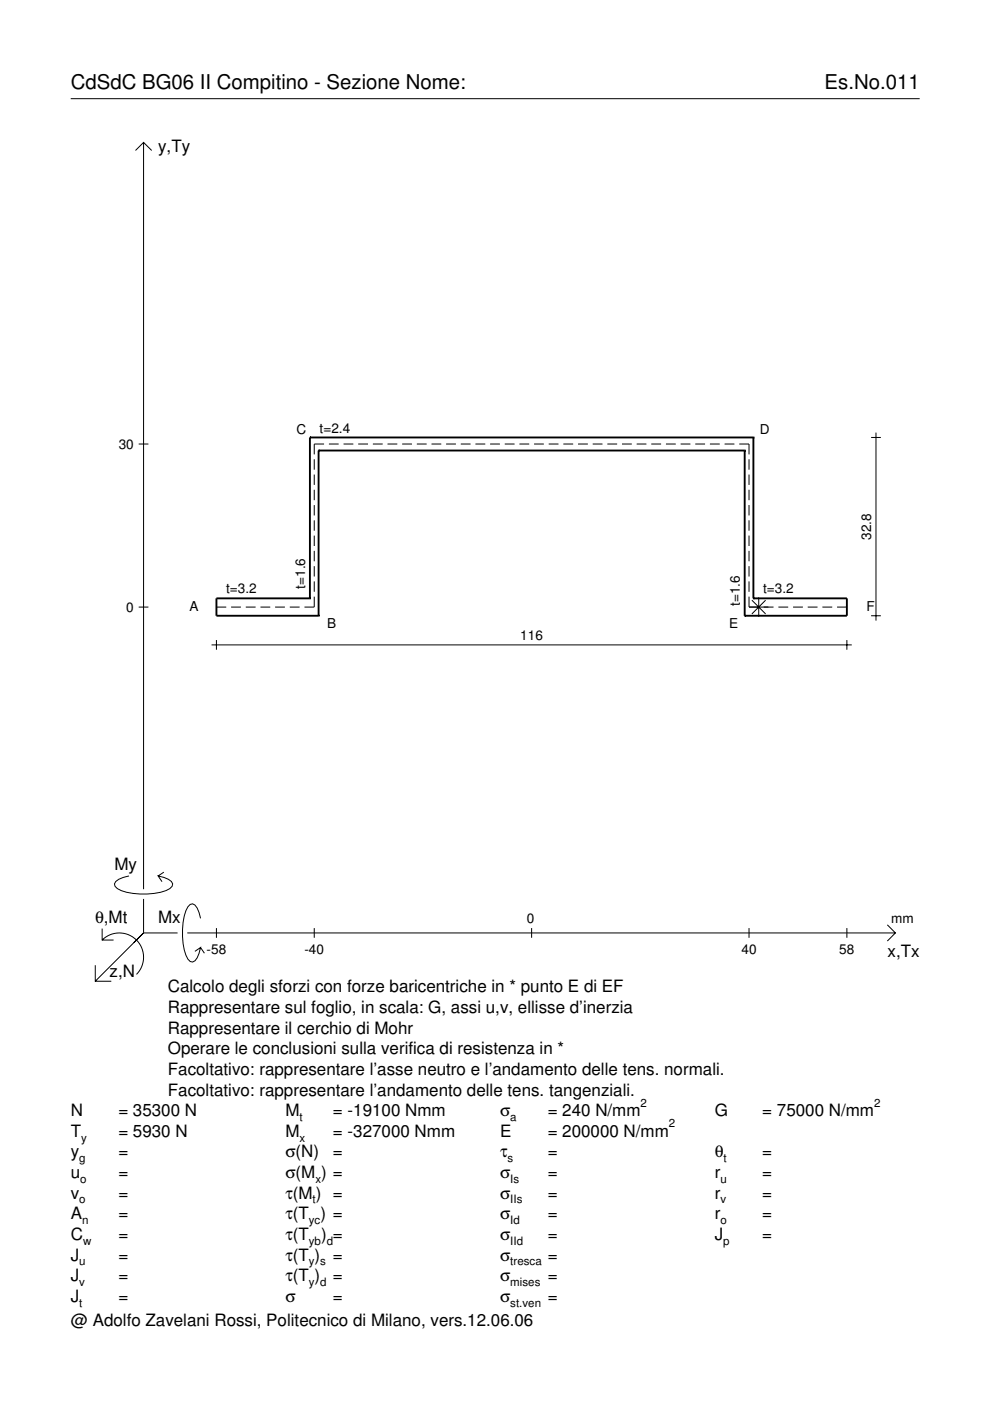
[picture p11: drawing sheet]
<svg xmlns="http://www.w3.org/2000/svg" width="210mm" height="297mm" viewBox="0 0 210 297" stroke-linecap="round" stroke-linejoin="round" font-family="sans-serif">
<g fill="none" stroke="#000" stroke-width=".21">
<path d="M15 20.9h180M28.7 31.9l1.7-1.7 1.8 1.7M30.4 30.2v158.3M29.4 94.1h2.1M66.6 97.4v2.2M68.7 94.1h-2.1v2.2M69.7 94.1h2.1M72.8 94.1h2.1M75.9 94.1h2.1M79.1 94.1h2M82.2 94.1h2M85.3 94.1h2"/>
<path d="M88.4 94.1h2.1M91.5 94.1h2.1M94.6 94.1h2.1M97.7 94.1h2.1M100.8 94.1h2.1M103.9 94.1h2.1M107 94.1h2.1M110.1 94.1h2.1M113.2 94.1h2.1M116.3 94.1h2.1M119.4 94.1h2.1M122.6 94.1h2"/>
<path d="M125.7 94.1h2M128.8 94.1h2M131.9 94.1h2.1M135 94.1h2.1M138.1 94.1h2.1M141.2 94.1h2.1M144.3 94.1h2.1M147.4 94.1h2.1M150.5 94.1h2.1M153.6 94.1h2.1M156.7 94.1h2.1v2.2M158.8 97.4v2.2"/>
<path d="M184.7 92.8h2.1M185.7 91.7v39.9M66.6 100.6v2.2M66.6 103.8v2.3M66.6 107.1v2.2M66.6 110.3v2.2M66.6 113.6v2.2M66.6 116.8v2.2M158.8 100.6v2.2M158.8 103.8v2.3M158.8 107.1v2.2M158.8 110.3v2.2"/>
<path d="M158.8 113.6v2.2M158.8 116.8v2.2M29.4 128.7h2.1M44.9 136.7h135.7M45.9 128.7h2.1M45.9 135.7v2.1M49 128.7h2.1M52.1 128.7h2.1M55.2 128.7h2.1M58.3 128.7h2.1M61.4 128.7h2.1M66.6 126.5v2.2h-2.1"/>
<path d="M66.6 120v2.2M66.6 123.3v2.2M158.8 126.5v2.2h5.2M158.8 120v2.2M158.8 123.3v2.2M159.4 127.3l2.9 2.9M160.9 126.7v4.1M162.3 127.3l-2.9 2.9M165 128.7h2.1M168.1 128.7h2.1M171.3 128.7h2M174.4 128.7h2"/>
<path d="M177.5 128.7h2.1M179.6 135.7v2.1M184.7 130.6h2.1M21.7 199.3a5.1 5.1 0 0 1 7.2 0 5.1 5.1 0 0 1 0 7.3M21.7 196.9v2.4h2.4M27.3 185.7a3.6 3.6 0 0 0-3 1.7l.1 .5a5.6 5.6 0 0 0 3.8 1.5 13.4 13.4 0 0 0 7.8-1l.5-.5 .1-.5a3.6 3.6 0 0 0-3.1-1.7l.8 1.2M30.4 190.6v7.2M30.4 197.8l-10.2 10.2M30.4 197.8h7.2M34.7 184.9l-1.2 .8M39.7 197.8h150.1M42.5 194.7a3.6 3.6 0 0 0-1.7-3.1l-.5 .2a5.7 5.7 0 0 0-1.5 3.7 13.3 13.3 0 0 0 1 7.9l.5 .5 .5 .1a3.6 3.6 0 0 0 1.7-3.1l-1.2 .8"/>
<path d="M45.9 196.8v2M66.6 196.8v2M112.7 196.8v2M158.8 196.8v2M179.6 196.8v2M188.1 196.1l1.7 1.7-1.7 1.7M20.2 204.7v3.3h3.4M42.5 200.9l.8 1.2"/>
</g>
<g fill="none" stroke="#000" stroke-width=".4">
<path d="M65.7 92.8h.1M65.7 92.8v34.1M65.7 92.8h94M67.5 95.5h.1M67.5 95.5v35.1M67.5 95.5h90.4M157.9 95.5h.1M157.9 95.5v35.1M159.7 92.8h.1M159.7 92.8v34.1M65.7 126.9h.1M65.7 126.9h-19.8v3.7h21.6"/>
<path d="M67.5 130.6h.1M157.9 130.6h.1M159.7 126.9h.1M159.7 126.9h19.9v3.7h-21.7"/>
</g>
<g font-size="4.3">
<text x="15" y="18.9">CdSdC BG06 II Compitino - Sezione Nome:</text>
<text x="174.8" y="18.9">Es.No.011</text>
</g>
<g font-size="3.6">
<text x="33.5" y="32.3">y,Ty</text>
<text x="24.3" y="184.4">My</text>
<text x="20.1" y="195.7">θ,Mt</text>
<text x="33.5" y="195.7">Mx</text>
<text x="188.2" y="203">x,Tx</text>
<text x="23.2" y="207.1">z,N</text>
<text x="35.6" y="210.4">Calcolo degli sforzi con forze baricentriche in * punto E di EF</text>
<text x="35.6" y="214.8">Rappresentare sul foglio, in scala: G, assi u,v, ellisse d’inerzia</text>
<text x="35.6" y="219.2">Rappresentare il cerchio di Mohr</text>
<text x="35.6" y="223.5">Operare le conclusioni sulla verifica di resistenza in *</text>
<text x="35.6" y="227.9">Facoltativo: rappresentare l’asse neutro e l’andamento delle tens. normali.</text>
<text x="35.6" y="232.3">Facoltativo: rappresentare l’andamento delle tens. tangenziali.</text>
<text x="15" y="236.7">N</text>
<text x="25.1" y="236.7">= 35300 N</text>
<text x="60.5" y="236.7">M</text>
<text x="70.6" y="236.7">= -19100 Nmm</text>
<text x="106" y="236.7">σ</text>
<text x="116.1" y="236.7">= 240 N/mm</text>
<text x="151.5" y="236.7">G</text>
<text x="161.6" y="236.7">= 75000 N/mm</text>
<text x="15" y="241">T</text>
<text x="15" y="245.4">y</text>
<text x="25.1" y="241">= 5930 N</text>
<text x="25.1" y="245.4">=</text>
<text x="60.5" y="241">M</text>
<text x="60.5" y="245.4">σ(N)</text>
<text x="70.6" y="241">= -327000 Nmm</text>
<text x="70.6" y="245.4">=</text>
<text x="106" y="241">E</text>
<text x="106" y="245.4">τ</text>
<text x="116.1" y="241">= 200000 N/mm</text>
<text x="116.1" y="245.4">=</text>
<text x="151.5" y="245.4">θ</text>
<text x="161.6" y="245.4">=</text>
<text x="15" y="249.8">u</text>
<text x="25.1" y="249.8">=</text>
<text x="60.5" y="249.8">σ(M ) =</text>
<text x="106" y="249.8">σ</text>
<text x="116.1" y="249.8">=</text>
<text x="151.5" y="249.8">r</text>
<text x="161.6" y="249.8">=</text>
<text x="15" y="254.2">v</text>
<text x="25.1" y="254.2">=</text>
<text x="60.5" y="254.2">τ(M ) =</text>
<text x="106" y="254.2">σ</text>
<text x="116.1" y="254.2">=</text>
<text x="151.5" y="254.2">r</text>
<text x="161.6" y="254.2">=</text>
<text x="15" y="258.5">A</text>
<text x="15" y="262.9">C</text>
<text x="25.1" y="258.5">=</text>
<text x="25.1" y="262.9">=</text>
<text x="60.5" y="258.5">τ(T ) =</text>
<text x="60.5" y="262.9">τ(T</text>
<text x="68.1" y="262.9">) =</text>
<text x="106" y="258.5">σ</text>
<text x="106" y="262.9">σ</text>
<text x="116.1" y="258.5">=</text>
<text x="116.1" y="262.9">=</text>
<text x="151.5" y="258.5">r</text>
<text x="151.5" y="262.9">J</text>
<text x="161.6" y="258.5">=</text>
<text x="161.6" y="262.9">=</text>
<text x="15" y="267.3">J</text>
<text x="25.1" y="267.3">=</text>
<text x="60.5" y="267.3">τ(T )</text>
<text x="70.6" y="267.3">=</text>
<text x="106" y="267.3">σ</text>
<text x="116.1" y="267.3">=</text>
<text x="15" y="271.7">J</text>
<text x="25.1" y="271.7">=</text>
<text x="60.5" y="271.7">τ(T )</text>
<text x="70.6" y="271.7">=</text>
<text x="106" y="271.7">σ</text>
<text x="116.1" y="271.7">=</text>
<text x="15" y="281.2">@ Adolfo Zavelani Rossi, Politecnico di Milano, vers.12.06.06</text>
<text x="15" y="276">J</text>
<text x="25.1" y="276">=</text>
<text x="60.5" y="276">σ</text>
<text x="70.6" y="276">=</text>
<text x="106" y="276">σ</text>
<text x="116.1" y="276">=</text>
</g>
<g font-size="2.9">
<text x="25.2" y="95.1">30</text>
<text x="62.8" y="92">C</text>
<text x="67.8" y="91.7">t=2.4</text>
<text x="161.1" y="92">D</text>
<text x="184.7" y="114.5" transform="rotate(-90 184.7 114.5)">32.8</text>
<text x="47.9" y="125.8">t=3.2</text>
<text x="64.7" y="124.8" transform="rotate(-90 64.7 124.8)">t=1.6</text>
<text x="161.8" y="125.8">t=3.2</text>
<text x="26.8" y="129.7">0</text>
<text x="40.2" y="129.6">A</text>
<text x="156.9" y="128.5" transform="rotate(-90 156.9 128.5)">t=1.6</text>
<text x="183.7" y="129.6">F</text>
<text x="69.4" y="133.1">B</text>
<text x="110.3" y="135.7">116</text>
<text x="154.6" y="133.1">E</text>
<text x="111.7" y="195.7">0</text>
<text x="189" y="195.7">mm</text>
<text x="43.8" y="202.2">-58</text>
<text x="64.5" y="202.2">-40</text>
<text x="157.2" y="202.2">40</text>
<text x="178" y="202.2">58</text>
</g>
<g font-size="2.4">
<text x="63.5" y="237.7">t</text>
<text x="108.2" y="237.7">a</text>
<text x="135.8" y="234.7">2</text>
<text x="141.8" y="239">2</text>
<text x="185.3" y="234.7">2</text>
<text x="17.2" y="242">y</text>
<text x="63.5" y="242">x</text>
<text x="16.8" y="246.4">g</text>
<text x="17" y="250.8">o</text>
<text x="66.9" y="250.8">x</text>
<text x="107.6" y="246.4">s</text>
<text x="108.2" y="250.8">Is</text>
<text x="152.7" y="250.8">u</text>
<text x="153.4" y="246.4">t</text>
<text x="16.8" y="255.2">o</text>
<text x="66.3" y="255.2">t</text>
<text x="108.2" y="255.2">IIs</text>
<text x="152.7" y="255.2">v</text>
<text x="17.4" y="259.5">n</text>
<text x="17.6" y="263.9">w</text>
<text x="65.5" y="259.5">yc</text>
<text x="65.5" y="263.9">yb d</text>
<text x="108.2" y="259.5">Id</text>
<text x="108.2" y="263.9">IId</text>
<text x="152.7" y="259.5">o</text>
<text x="153.3" y="263.9">p</text>
<text x="16.8" y="268.3">u</text>
<text x="65.5" y="268.3">y s</text>
<text x="108.2" y="268.3">tresca</text>
<text x="16.8" y="272.7">v</text>
<text x="65.5" y="272.7">y d</text>
<text x="108.2" y="272.7">mises</text>
<text x="16.8" y="277">t</text>
<text x="108.2" y="277">st.ven</text>
</g>
</svg>
